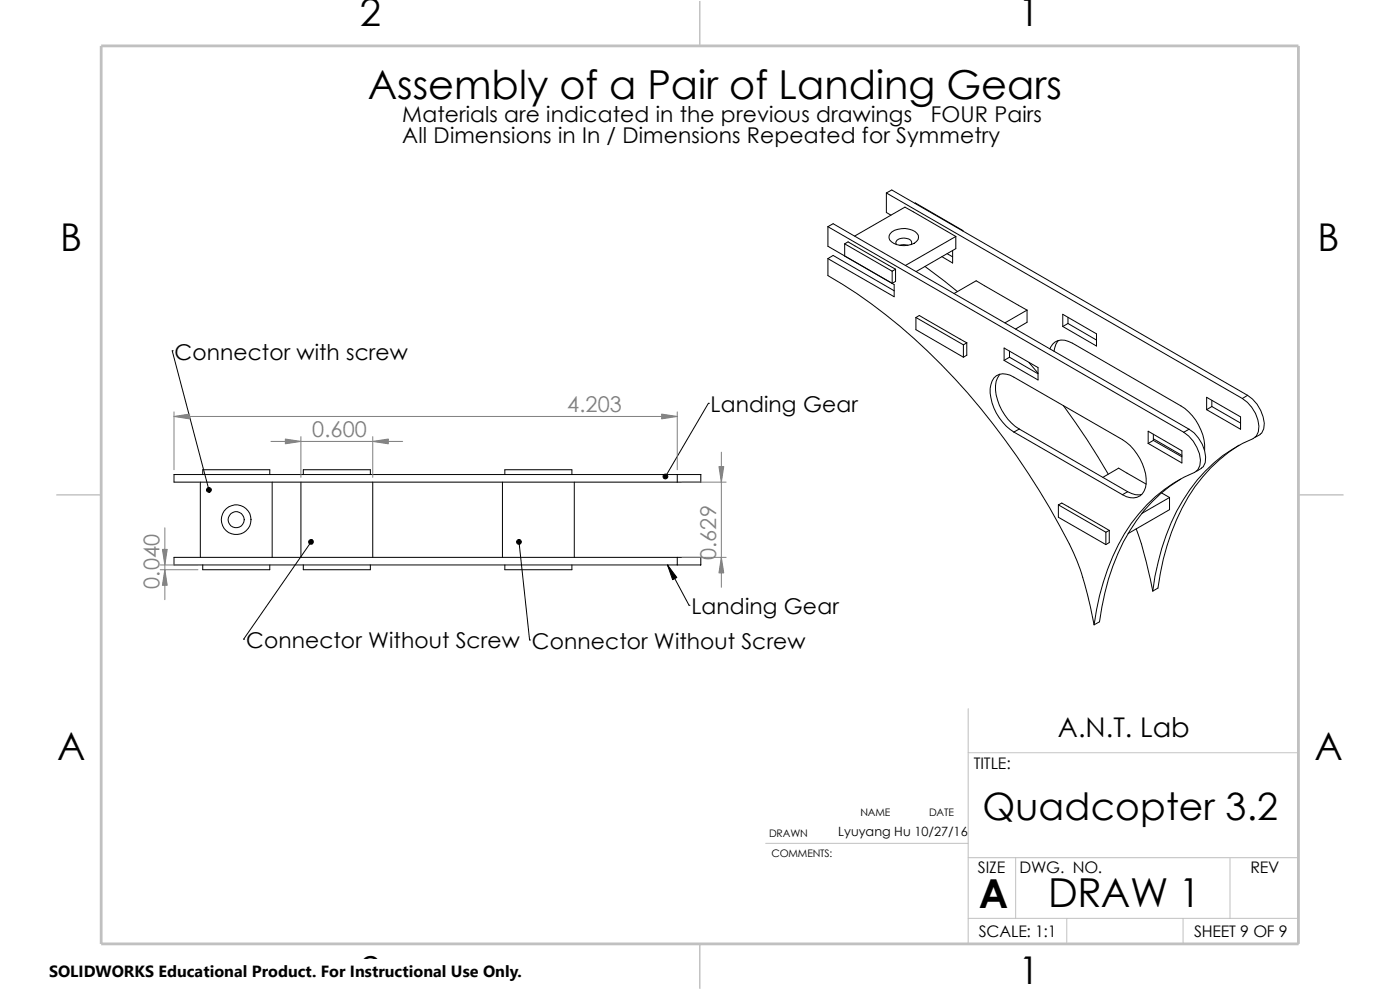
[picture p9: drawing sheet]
<svg xmlns="http://www.w3.org/2000/svg" width="297mm" height="210mm" viewBox="0 0 297 210" stroke-linecap="round" stroke-linejoin="round" font-family="sans-serif">
<path d="M205.4 159.7h70.1M205.4 150.3v49.9M275.5 150.3v49.9h-239.9M162.4 178.9h43M205.4 194.8h70.1M205.4 181.9h70.1M215.5 181.9v12.9M226.3 194.8v5.4M251 194.8v5.4M260.9 181.9v12.9" fill="none" stroke="#c0c0c0" stroke-width=".21"/>
<path d="M148.5 .2v9.5M11.9 105h9.6M275.5 105h9.5M148.5 200.2v9.6" fill="none" stroke="#c0c0c0" stroke-width=".3"/>
<path d="M21.5 9.7h254v190.5h-254z" fill="none" stroke="#c0c0c0" stroke-width=".59"/>
<g fill="none" stroke="#000" stroke-width=".21">
<path d="M175.6 54.9v3.6a124 124 0 0 1 37.6 34.8 131.6 131.6 0 0 1 15.6 26.5l2 6.5 1.3 6.2M175.6 48.1v4.1l14.1 8.2v2.5l-14.1-8M175.6 48.1l75.5 43.6M175.6 48.1l1.1-.6 75.6 43.6M175.6 54.9l1.1-.7 13 7.5M179.2 51.7l.7-.4 10.1 5.8M179.2 51.7l10.1 5.8M179.2 51.7v2.6M181.3 50.1l10.7-6.2 10.8 6.3M188 40.9v4.2l1 .5M188 40.9l75.6 43.6M188 40.9l1.2-.6 75.5 43.6"/>
<path d="M188.8 49.6a4.4 4.4 0 0 1 5.7-.1 1.31 1.31 0 0 1-.5 2.1 4.5 4.5 0 0 1-5.2-.7l-.2-.4zM190 57.1l-.7 .4M190 57.1v2.6l-.7 .4v-2.6M190.2 51.9a.98 .98 0 0 1 1.1-1.4 1.57 1.57 0 0 1 2.1 1.1l-.1 .3M190.9 52l.9-.1 .8 .1M194.1 43.1h.1l10.1 5.8M196.2 56.5l6.9 5.3M200.9 53.8l1.2 .7M202.1 53.2h.1M202.1 53.2v2.6l-2.3-1.4M202.8 50.2l-10.7 6.1M202.8 50.2v2.5l-8.4 4.9"/>
<path d="M204.3 48.9h-.1M204.3 48.9v.1M36.5 74.4h.1M36.5 74.4l7.8 29.5M194.3 67.4l.7-.5 10.1 5.8M194.3 67.4l10.1 5.8M194.3 67.4v2.5l10.1 5.9M202.4 62.3l4.7-2.7 10.8 6.2M204.4 73.2v2.6M205.1 72.7l-.7 .5M205.1 72.7v2.7l-.7 .4M212.1 79.4a4.8 4.8 0 0 0-.8 4.4 11.4 11.4 0 0 0 4.9 7.2"/>
<path d="M213 73.8l7.2 4.2v2.6l-7.2-4.1zM214.2 75.8l-1.2 .7M214.2 75.8l6 3.5M214.2 74.5v1.3M217.9 65.8l-4.7 2.7M217.9 65.8v2.6l-2.5 1.4M218.3 76.9l1.9 2.3M222.8 74a2.72 2.72 0 0 1 3.9-1.6l23.8 13.7a11 11 0 0 1 5.1 9.4M224.6 72.2a3.6 3.6 0 0 0-1 2.3M225.5 66.7l7.1 4.1v2.6l-7.1-4.1zM226.6 68.6l-1.1 .7M226.6 68.6l6 3.5"/>
<path d="M226.6 67.3v1.3M150.3 85.6h.1M150.3 85.6l-9.1 15.5M215.1 91.7l23 13.2M215.1 91.7a11 11 0 0 1-5-9.3 3.3 3.3 0 0 1 1.9-3 4 4 0 0 1 3.1 .6l23 13.3a10.8 10.8 0 0 1 4.9 10.1 2.99 2.99 0 0 1-4.9 1.5M216.2 91l-1.1 .7M216.2 91l23 13.3M225.6 86l.1 .1a154.7 154.7 0 0 1 9.4 14.5M243.6 91.5l7.1 4.1v2.6l-7.1-4.1zM244.7 93.4l-1.1 .7M244.7 93.4l6 3.5M244.7 92.1v1.3"/>
<path d="M244.7 93.1l6 3.5M251.1 91.7a7.5 7.5 0 0 1 3.5 7.1l-.5 .9-.7 .5a32.6 32.6 0 0 0-17.3 17.9 53.9 53.9 0 0 0-4 14.4M252.3 91.1l-1.2 .6M252.3 91.1a7.4 7.4 0 0 1 3.4 7l-.4 .9-.4 .3M254.9 99.3l-1.1 .7M256 84.3l7.2 4.1v2.7l-7.2-4.2zM257.1 86.2l-1.1 .7M257.1 86.2l6.1 3.5M257.1 85v1.2M262.8 94.4a35 35 0 0 0-14.3 18.5 53.6 53.6 0 0 0-2.8 11.9l-1.1 .6M263.6 84.5a7.3 7.3 0 0 1 3.4 7.1l-.5 .9-.6 .5a31.8 31.8 0 0 0-16.3 15.4 51.1 51.1 0 0 0-5 17M264.7 83.9a7.5 7.5 0 0 1 3.4 7.1l-.4 .9-.4 .2"/>
<path d="M264.7 83.9l-1.1 .6M267.4 92.2l-1.2 .6M42.5 102.3v15.9M43 119.8v1.1h14.2v-1.1M43 100.7v-1h14.2v1M57.7 102.3v15.9M63.8 102.3v15.9M64.3 119.8v1.1h14.3v-1.1M64.3 100.7v-1h14.3v1M66 115l-14.3 20.6M79.1 102.3v15.9M106.6 102.3v15.9"/>
<path d="M107.1 119.8v1.1h14.2v-1.1M107.1 100.7v-1h14.2v1M110.1 115l2.3 20.8M121.8 102.3v15.9M141.6 119.8l4.6 8.6M143.7 118.2h4.9M143.7 119.8h4.9M143.7 100.7h4.9M143.7 102.3h4.9M143.7 100.7h-106.8v1.6h106.8M143.7 118.2h-106.8v1.6h106.8M143.7 100.7v1.6"/>
<path d="M143.7 118.2v1.6M148.7 100.7v1.6M148.7 118.2v1.6M224.5 107.1l.8-.4 10 5.8M224.5 107.1l10.1 5.8M224.5 107.1v2.6l10.1 5.8M234 101.3l3.3-2 5.9 3.4M234.6 112.9v2.6M235.3 112.5l-.7 .4M235.3 112.5v2.6l-.7 .4M239.2 104.3a3.9 3.9 0 0 0 3 .6M239.2 104.3l-1.1 .6"/>
<path d="M241 112.2a92.4 92.4 0 0 1 3.6 13.2M246.4 104.6l1.7 .9M248.1 105.5l-5.9 3.4M248.1 105.5v2.6l-8.8 5.1M250.4 101.6a34.4 34.4 0 0 0-14.3 18.5 57.4 57.4 0 0 0-2.8 11.8l-1.2 .6M51.7 135.6h.1M112.4 135.8h.1M146.2 128.4h.1"/>
<circle cx="50.1" cy="110.3" r="3.2"/>
<circle cx="50.1" cy="110.3" r="1.71"/>
</g>
<g fill="#000" stroke="#000" stroke-width=".21">
<path d="M141.6 119.8l2 2.7-.9 .5z"/>
<path d="M44 103.5a.52 .52 0 0 1 .8 .2 .52 .52 0 0 1-.4 .7l-.1-.5 .1 .5h-.3a.48 .48 0 0 1-.1-.9z" fill-rule="evenodd"/>
<path d="M65.6 114.7l.3-.2 .4 .1-.3 .4 .3-.4a.49 .49 0 0 1 .1 .6 .49 .49 0 0 1-.7 .2 .49 .49 0 0 1-.1-.7z" fill-rule="evenodd"/>
<path d="M109.9 114.5h.2v.5v-.5a.52 .52 0 0 1 .4 .7 .52 .52 0 0 1-.8 .2 .52 .52 0 0 1 .2-.9z" fill-rule="evenodd"/>
<path d="M140.8 100.7a.5 .5 0 0 1 .9 .3 .5 .5 0 0 1-.8 .5l.3-.4-.3 .4-.1-.1-.1-.4z" fill-rule="evenodd"/>
</g>
<path d="M36.9 87.4v12.3M36.9 88.3h106.8M57.5 93.6h27.9M63.8 92.6v8.7M79.1 92.6v8.7M143.7 87.4v12.3M153 95.9v28.7M34 119.8h8M35 112v15.2M144.7 102.3h9.4M144.7 118.2h9.4M34 120.9h8" fill="none" stroke="#808080" stroke-width=".21"/>
<g fill="#808080" stroke="#808080" stroke-width=".21">
<path d="M36.9 88.3l3.3-.5v1.1z"/>
<path d="M140.4 87.8l3.3 .5-3.3 .6z"/>
<path d="M79.1 93.6l3.3-.5v1z"/>
<path d="M60.5 93.1l3.3 .5-3.3 .5z"/>
<path d="M152.5 99h1l-.5 3.3z"/>
<path d="M153 118.2l.5 3.3h-1z"/>
<path d="M35 120.9l.5 3.3h-1z"/>
<path d="M34.5 116.5h1l-.5 3.3z"/>
</g>
<path d="M10.4 203.6h100.4v6.4h-100.4z" fill="#fff"/>
<g font-size="8.5">
<text x="78" y="21">Assembly of a Pair of Landing Gears</text>
<text x="207.6" y="192.5">A</text>
<text x="222.4" y="192.4">DRAW 1</text>
</g>
<g font-size="8.1">
<text x="76.4" y="5.5">2</text>
<text x="216.1" y="5.5">1</text>
<text x="12.8" y="53.2">B</text>
<text x="279.5" y="53.2">B</text>
<text x="12.1" y="161.1">A</text>
<text x="278.8" y="161.1">A</text>
<text x="76.4" y="208.7">2</text>
<text x="216.1" y="208.7">1</text>
</g>
<text font-size="8" x="208.4" y="173.9">Quadcopter 3.2</text>
<text font-size="5.8" x="224.5" y="156.3">A.N.T. Lab</text>
<g font-size="4.6">
<text x="85.3" y="25.8">Materials are indicated in the previous drawings</text>
<text x="197.5" y="25.8">FOUR Pairs</text>
<text x="85.3" y="30.3">All Dimensions in In / Dimensions Repeated for Symmetry</text>
<text x="37" y="76.3">Connector with screw</text>
<text x="150.7" y="87.4">Landing Gear</text>
<text x="146.7" y="130.3">Landing Gear</text>
<text x="52.2" y="137.4">Connector Without Screw Connector Without Screw</text>
</g>
<g font-size="4.6" fill="#808080">
<text x="120.3" y="87.4">4.203</text>
<text x="66.2" y="92.7">0.600</text>
<text x="151.9" y="118.9" transform="rotate(-90 151.9 118.9)">0.629</text>
<text x="33.9" y="124.9" transform="rotate(-90 33.9 124.9)">0.040</text>
</g>
<g font-size="3.4">
<text x="206.6" y="163.1">TITLE:</text>
<text x="207.5" y="185.1">SIZE</text>
<text x="216.3" y="185.2">DWG. NO.</text>
<text x="265.3" y="185.3">REV</text>
<text x="207.6" y="198.7">SCALE: 1:1</text>
<text x="253.3" y="198.7">SHEET 9 OF 9</text>
<text x="10.4" y="207.3">SOLIDWORKS Educational Product. For Instructional Use Only.</text>
</g>
<text font-size="2.7" x="177.8" y="177.3">Lyuyang Hu 10/27/16</text>
<g font-size="2.2">
<text x="182.5" y="173.1">NAME</text>
<text x="197.1" y="173.1">DATE</text>
<text x="163.2" y="177.5">DRAWN</text>
<text x="163.7" y="181.7">COMMENTS:</text>
</g>
</svg>
